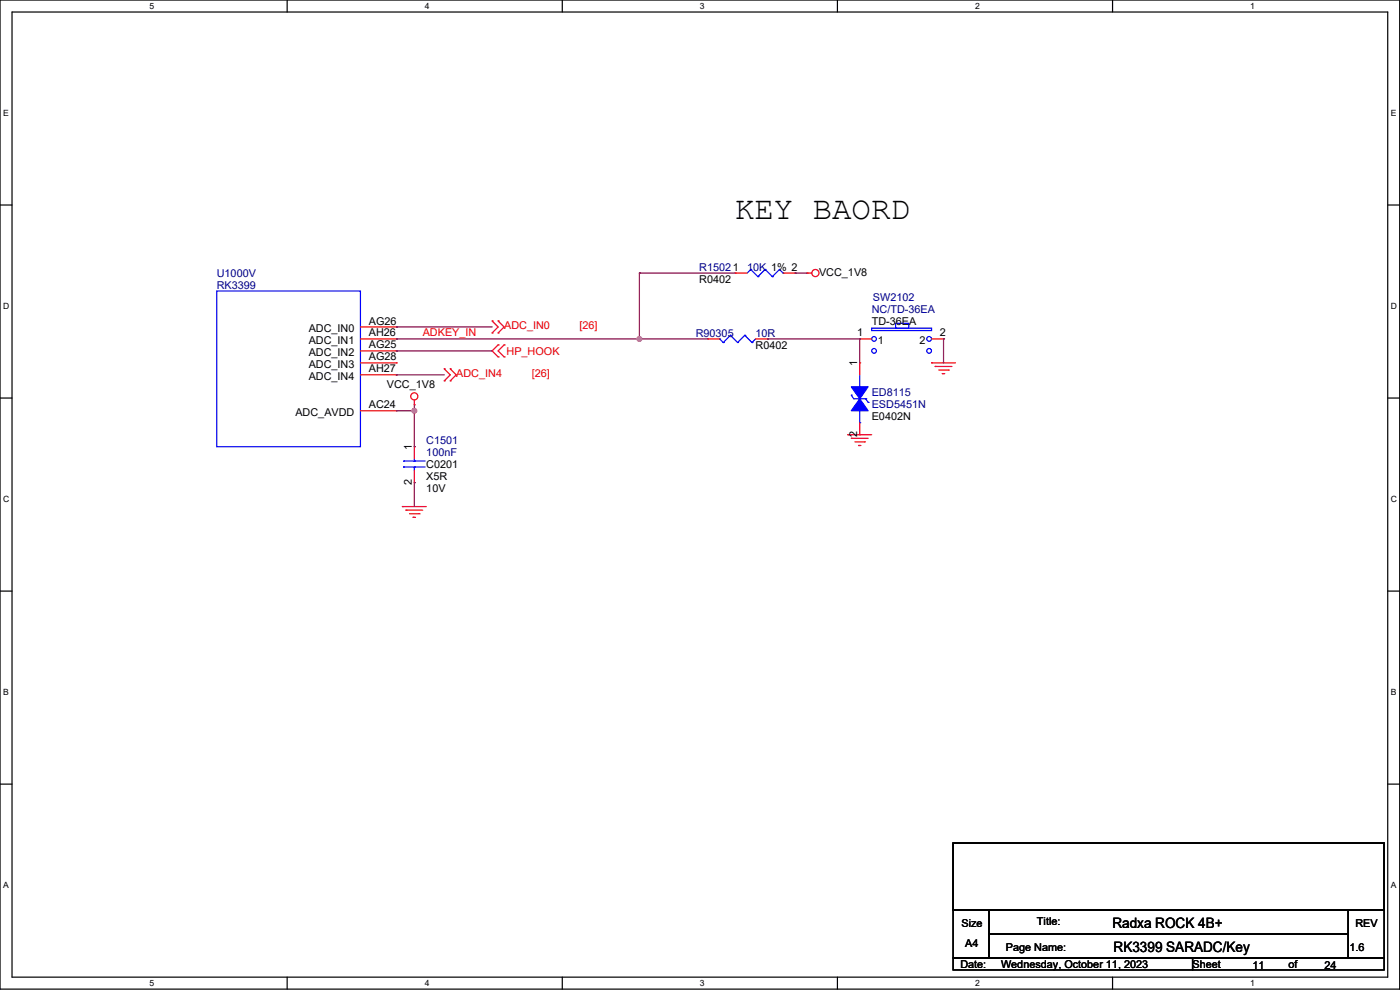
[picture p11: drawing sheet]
<svg xmlns="http://www.w3.org/2000/svg" width="297mm" height="210mm" viewBox="0 0 297 210" stroke-linecap="round" stroke-linejoin="round" font-family="sans-serif">
<path d="M0 0h296.9v209.8h-296.9zM2.6 2.6h291.8v204.7h-291.8z" fill="none" stroke="#000" stroke-width=".25"/>
<g fill="#fff">
<path d="M31.7 .3h1v2h-1z"/>
<path d="M31.7 207.5h1v2.1h-1z"/>
</g>
<path d="M60.9 0v2.6M60.9 207.3v2.5" fill="none" stroke="#000" stroke-width=".25"/>
<g fill="#fff">
<path d="M90.1 .3h1v2h-1z"/>
<path d="M90.1 207.5h1v2.1h-1z"/>
</g>
<path d="M119.3 0v2.6M119.3 207.3v2.5" fill="none" stroke="#000" stroke-width=".25"/>
<g fill="#fff">
<path d="M148.5 .3h1v2h-1z"/>
<path d="M148.5 207.5h1v2.1h-1z"/>
</g>
<path d="M177.7 0v2.6M177.7 207.3v2.5" fill="none" stroke="#000" stroke-width=".25"/>
<g fill="#fff">
<path d="M206.8 .3h1v2h-1z"/>
<path d="M206.8 207.5h1v2.1h-1z"/>
</g>
<path d="M236 0v2.6M236 207.3v2.5" fill="none" stroke="#000" stroke-width=".25"/>
<g fill="#fff">
<path d="M265.2 .3h1v2h-1z"/>
<path d="M265.2 207.5h1v2.1h-1z"/>
<path d="M.6 23h1.3v2.1h-1.3z"/>
<path d="M295 23h1.2v2.1h-1.2z"/>
<path d="M.6 64h1.4v2h-1.4z"/>
<path d="M295 64h1.3v2h-1.3z"/>
</g>
<path d="M0 43.5h2.6M294.4 43.5h2.5" fill="none" stroke="#000" stroke-width=".25"/>
<g fill="#fff">
<path d="M.6 104.9h1.4v2h-1.4z"/>
<path d="M295 104.9h1.3v2h-1.3z"/>
</g>
<path d="M0 84.4h2.6M294.4 84.4h2.5" fill="none" stroke="#000" stroke-width=".25"/>
<g fill="#fff">
<path d="M.6 145.8h1.3v2.1h-1.3z"/>
<path d="M295 145.8h1.2v2.1h-1.2z"/>
</g>
<path d="M0 125.4h2.6M294.4 125.4h2.5" fill="none" stroke="#000" stroke-width=".25"/>
<g fill="#fff">
<path d="M.6 186.8h1.3v2h-1.3z"/>
<path d="M295 186.8h1.2v2h-1.2z"/>
</g>
<path d="M0 166.3h2.6M202.2 178.8h91.4v14.3h-91.4zM294.4 166.3h2.5M202.2 193.1h7.6v10.1h-7.6zM209.8 193.1h76.2v5h-76.2zM209.8 198.1h76.2v5.1h-76.2zM286 193.1h7.6v10.1h-7.6zM202.2 203.2h50.8v2.6h-50.8zM253 203.2h40.6v2.6h-40.6z" fill="none" stroke="#000" stroke-width=".25"/>
<g fill="none" stroke="#f00" stroke-width=".25">
<path d="M156 57.9h.1M156 57.9h2.5M166.1 57.9h2.6M168.7 57.9h.1M171.2 57.9h.1M171.2 57.9h1M76.5 77h7.6M76.5 69.4h7.6M76.5 71.9h7.6M76.5 74.4h7.6M76.5 79.5h7.6M84.1 69.4h.1"/>
<path d="M84.1 71.9h.1M84.1 74.4h.1M84.1 77h.1M84.1 79.5h.1M150.1 71.9h.1M150.1 71.9h2.6M160.3 71.9h2.5M162.8 71.9h.1M182.4 71.9h.1M182.4 77h.1M182.4 71.9h2.5M182.4 77v2.5"/>
<path d="M197.6 77h.1M197.6 77h5.1M197.6 71.9h2.6M198.4 77.7h.1M198.4 77.7h3.5M199.1 78.5h2.1M199.9 79.3h.1M199.9 79.3h.5M200.2 71.9h.1M201.2 78.5h.1M76.5 87.1h7.6M84.1 87.1h.1"/>
<path d="M87.9 85.9h.1M87.9 94.8h.1M87.9 84.8v1.1M87.9 94.8v2.5M87.9 99.8v2.6M179.8 92.2h.1M179.8 92.2h5.1M180.6 93h.1M180.6 93h3.6M181.4 93.7h2M182.1 94.5h.1M182.1 94.5h.5"/>
<path d="M182.4 92.2h.1M182.4 89.7v2.5M183.4 93.7h.1M85.4 107.5h.1M85.4 107.5h5M86.1 108.2h.1M86.1 108.2h3.6M86.9 109h2M87.6 109.7h.1M87.6 109.7h.5M87.9 102.4h.1M88.9 109h.1"/>
<circle cx="173" cy="57.9" r=".76"/>
<circle cx="87.9" cy="84.1" r=".76"/>
</g>
<g fill="none" stroke="#d50000" stroke-width=".25">
<path d="M94.2 78.2h.1M94.2 78.2l1.3 1.3-1.3 1.3M95.5 78.2h.1M95.5 78.2l1.3 1.3-1.3 1.3M104.4 70.6h.1M104.4 68.1h.1M104.4 68.1l1.3 1.3-1.3 1.2M105.7 70.6h.1M105.7 68.1h.1M105.7 73.2h.1M105.7 75.7h.1M105.7 68.1l1.2 1.3-1.2 1.2"/>
<path d="M105.7 73.2l-1.3 1.2 1.3 1.3M106.9 75.7h.1M106.9 73.2h.1M106.9 73.2l-1.2 1.2 1.2 1.3M94.2 80.8h.1M95.5 80.8h.1"/>
</g>
<g fill="none" stroke="#00f" stroke-width=".25">
<path d="M159.3 57.2h.1M159.3 57.2l-.8 .7M159.3 57.2l1.5 1.5M160.8 58.7h.1M162.3 57.2h.1M162.3 57.2l-1.5 1.5M162.3 57.2l1.5 1.5M163.8 58.7h.1M165.4 57.2h.1M165.4 57.2l-1.6 1.5M165.4 57.2l.7 .7M166.1 57.9h.1"/>
<path d="M46 61.7h30.5v33.1h-30.5zM152.7 71.9h.1M152.7 71.9l.7 .8M153.4 72.7h.1M155 71.1h.1M155 71.1l1.5 1.6M155 71.1l-1.6 1.6M156.5 72.7h.1M158 71.1h.1M158 71.1l1.5 1.6M158 71.1l-1.5 1.6M159.5 72.7h.1"/>
<path d="M160.3 71.9l-.8 .8M182.4 79.5v2.6M184.9 69.6h12.7v.5h-12.7zM190 68.6h2.8v1h-2.8zM85.6 99.1h.1M85.6 97.8h.1M85.6 99.1h4.6M85.6 97.8h4.6M87.9 97.8h.1M87.9 99.1h.1M87.9 97.3v.5M87.9 99.1v.7"/>
<path d="M180.6 83.8h.1M180.6 83.8l.5 .8h2.6M182.4 82.1h.1M182.4 89.7h.1M182.4 87.1v2.6M183.7 84.6h.1M183.7 84.6l.5 .8M184.2 85.4h.1"/>
<circle cx="185.4" cy="71.9" r=".5"/>
<circle cx="185.4" cy="74.4" r=".5"/>
<circle cx="197.1" cy="71.9" r=".5"/>
<circle cx="197.1" cy="74.4" r=".5"/>
</g>
<g fill="#00f" stroke="#00f" stroke-width=".25">
<path d="M180.6 82.1h3.6l-1.8 2.5z" fill-rule="evenodd"/>
<path d="M182.4 84.6l1.8 2.5h-3.6z" fill-rule="evenodd"/>
</g>
<g fill="none" stroke="#800040" stroke-width=".25">
<path d="M135.6 57.9h.1M135.6 57.9h20.4M135.6 57.9v14M168.7 57.9h.1M168.7 57.9h2.5M84.1 71.9h.1M84.1 69.4h.1M84.1 74.4h.1M84.1 79.5h.1M84.1 71.9h66M84.1 69.4h20.3M84.1 74.4h20.3"/>
<path d="M84.1 79.5h10.1M135.6 71.9h.1M162.8 71.9h.1M162.8 71.9h19.6M182.4 71.9h.1M182.4 71.9v5.1M200.2 71.9h.1M200.2 71.9v5.1M84.1 87.1h3.8M87.9 87.1h.1M87.9 94.8h.1M87.9 85.9v8.9"/>
<path d="M87.9 102.4h.1M87.9 102.4v5.1"/>
</g>
<g fill="#f0f" stroke="#f0f" stroke-width=".25">
<circle cx="135.6" cy="71.9" r=".5"/>
<circle cx="87.9" cy="87.1" r=".5"/>
</g>
<text font-size="6.9" x="156" y="46.4">KEY BAORD</text>
<g font-size="3">
<text x="236" y="196.8">Radxa ROCK 4B+</text>
<text x="236.2" y="201.9">RK3399 SARADC/Key</text>
</g>
<g font-size="2.3" fill="#000080">
<text x="46" y="58.7">U1000V</text>
<text x="148.4" y="57.4">R15021</text>
<text x="158.5" y="57.4">10K 1% 2</text>
<text x="46" y="61.2">RK3399</text>
<text x="185.2" y="63.8">SW2102</text>
<text x="147.6" y="71.4">R90305</text>
<text x="160.3" y="71.4">10R</text>
<text x="184.9" y="66.3">NC/TD-36EA</text>
<text x="184.9" y="84.1">ED8115</text>
<text x="184.9" y="86.6">ESD5451N</text>
<text x="90.4" y="94.3">C1501</text>
<text x="90.4" y="96.8">100nF</text>
</g>
<g font-size="2.3">
<text x="148.4" y="60">R0402</text>
<text x="173.8" y="58.5">VCC_1V8</text>
<text x="65.5" y="70.4">ADC_IN0</text>
<text x="78.2" y="68.8">AG26</text>
<text x="78.2" y="71.4">AH26</text>
<text x="181.9" y="71.4">1</text>
<text x="184.9" y="68.9">TD-36EA</text>
<text x="199.4" y="71.4">2</text>
<text x="65.5" y="72.9">ADC_IN1</text>
<text x="65.5" y="75.5">ADC_IN2</text>
<text x="65.5" y="78">ADC_IN3</text>
<text x="78.2" y="73.9">AG25</text>
<text x="78.2" y="76.5">AG28</text>
<text x="160.3" y="73.9">R0402</text>
<text x="181.9" y="77.7" transform="rotate(-90 181.9 77.7)">1</text>
<text x="186.2" y="72.9">1</text>
<text x="195.1" y="72.9">2</text>
<text x="65.5" y="80.5">ADC_IN4</text>
<text x="78.2" y="79">AH27</text>
<text x="82.1" y="82.3">VCC_1V8</text>
<text x="62.7" y="88.2">ADC_AVDD</text>
<text x="78.2" y="86.6">AC24</text>
<text x="184.9" y="89.2">E0402N</text>
<text x="87.4" y="95.5" transform="rotate(-90 87.4 95.5)">1</text>
<text x="181.9" y="92.7" transform="rotate(-90 181.9 92.7)">2</text>
<text x="90.4" y="99.3">C0201</text>
<text x="90.4" y="101.9">X5R</text>
<text x="87.4" y="102.9" transform="rotate(-90 87.4 102.9)">2</text>
<text x="90.4" y="104.4">10V</text>
<text x="204" y="196.6">Size</text>
<text x="220" y="196.1">Title:</text>
<text x="287.6" y="196.6">REV</text>
<text x="204.7" y="200.9">A4</text>
<text x="213.4" y="201.7">Page Name:</text>
<text x="286.3" y="201.7">1.6</text>
<text x="203.7" y="205.3">Date:</text>
<text x="212.4" y="205.3">Wednesday, October 11, 2023</text>
<text x="253" y="205.3">Sheet</text>
<text x="265.7" y="205.5">11</text>
<text x="273.3" y="205.3">of</text>
<text x="281" y="205.5">24</text>
</g>
<text font-size="2.3" fill="#f00" x="89.7" y="71.3">ADKEY_IN</text>
<g font-size="2.3" fill="#d50000">
<text x="107" y="69.9">ADC_IN0</text>
<text x="123" y="69.9">[26]</text>
<text x="107.5" y="75.2">HP_HOOK</text>
<text x="96.8" y="80">ADC_IN4</text>
<text x="112.8" y="80">[26]</text>
</g>
<g font-size="1.8">
<text x="31.7" y="1.9">5</text>
<text x="90.1" y="1.9">4</text>
<text x="148.5" y="1.9">3</text>
<text x="206.8" y="1.9">2</text>
<text x="265.2" y="1.9">1</text>
<text x=".6" y="24.7">E</text>
<text x="295" y="24.7">E</text>
<text x=".6" y="65.6">D</text>
<text x="295" y="65.6">D</text>
<text x=".6" y="106.5">C</text>
<text x="295" y="106.5">C</text>
<text x=".6" y="147.5">B</text>
<text x="295" y="147.5">B</text>
<text x=".6" y="188.4">A</text>
<text x="295" y="188.4">A</text>
<text x="31.7" y="209.2">5</text>
<text x="90.1" y="209.2">4</text>
<text x="148.5" y="209.2">3</text>
<text x="206.8" y="209.2">2</text>
<text x="265.2" y="209.2">1</text>
</g>
</svg>
